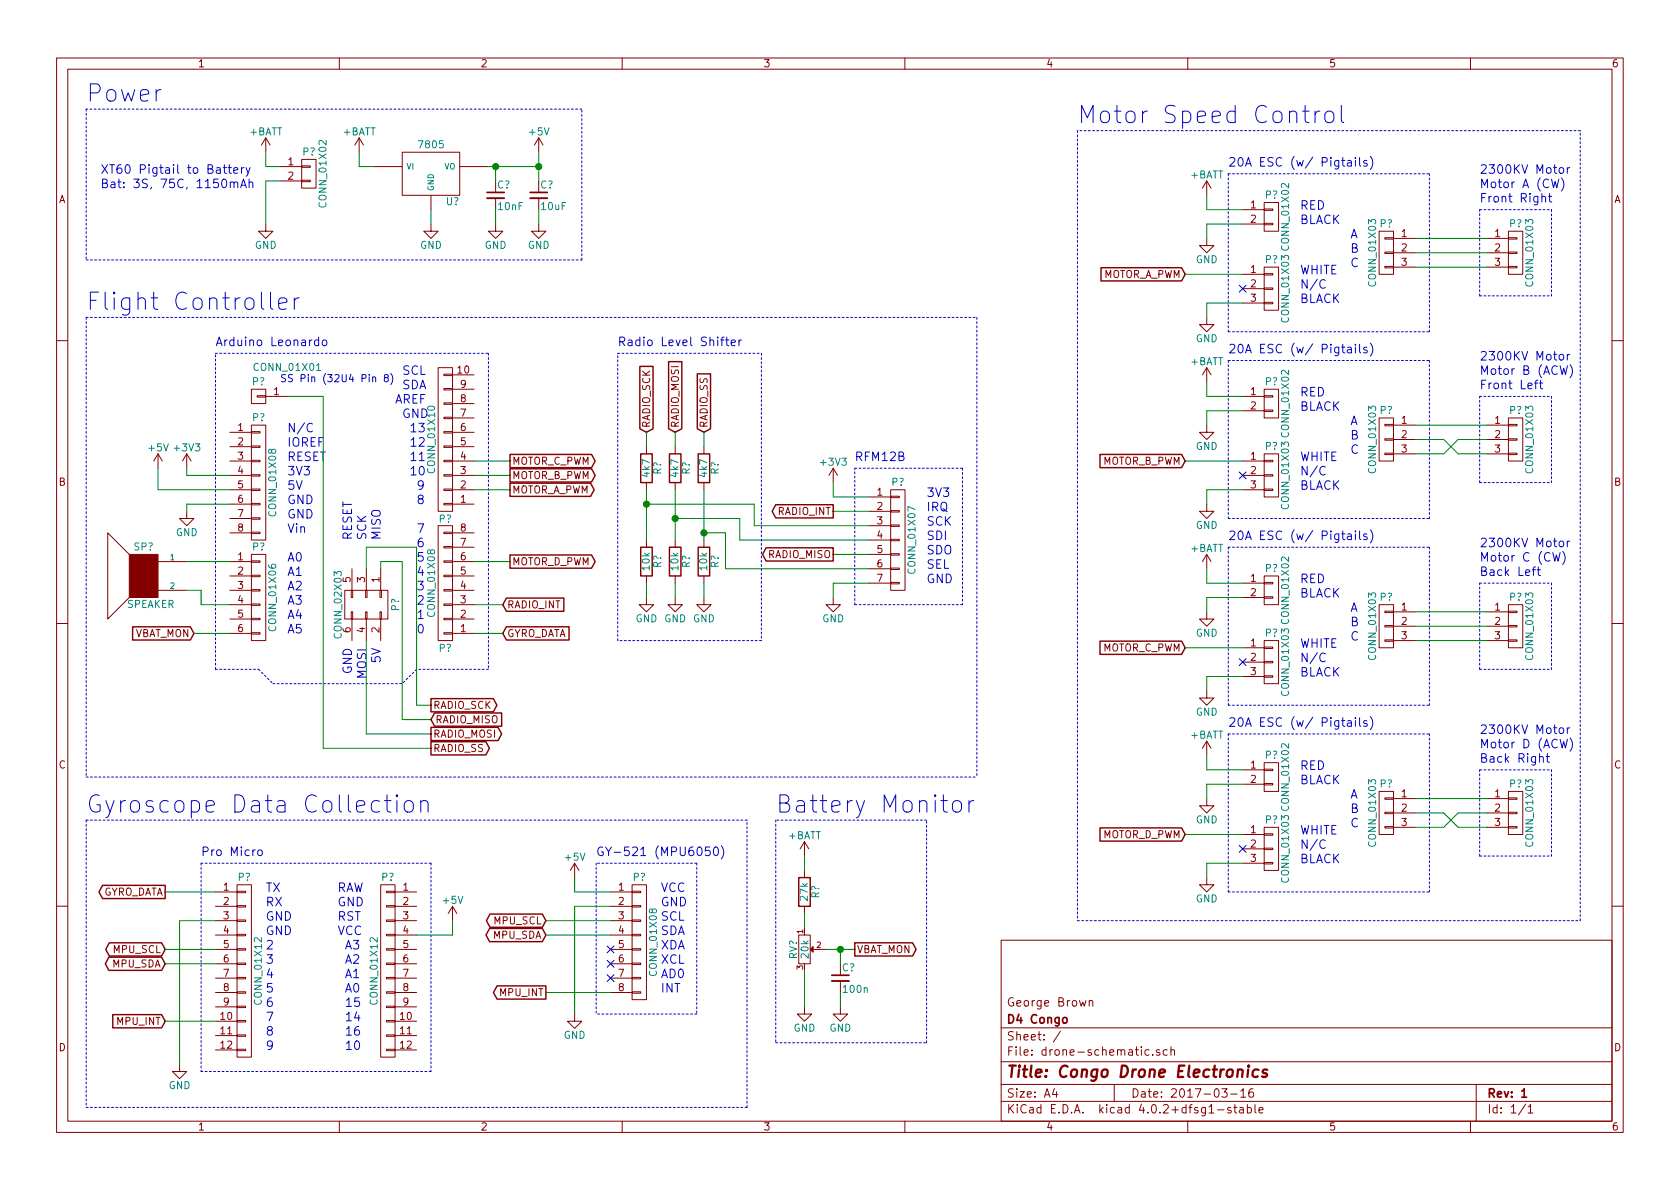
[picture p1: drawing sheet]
EESchema Schematic File Version 2
LIBS:power
LIBS:device
LIBS:transistors
LIBS:conn
LIBS:linear
LIBS:regul
LIBS:74xx
LIBS:cmos4000
LIBS:adc-dac
LIBS:memory
LIBS:xilinx
LIBS:microcontrollers
LIBS:dsp
LIBS:microchip
LIBS:analog_switches
LIBS:motorola
LIBS:texas
LIBS:intel
LIBS:audio
LIBS:interface
LIBS:digital-audio
LIBS:philips
LIBS:display
LIBS:cypress
LIBS:siliconi
LIBS:opto
LIBS:atmel
LIBS:contrib
LIBS:valves
LIBS:drone-schematic-cache
EELAYER 25 0
EELAYER END
$Descr A4 11693 8268
encoding utf-8
Sheet 1 1
Title "Congo Drone Electronics"
Date "2017-03-16"
Rev "1"
Comp "D4 Congo"
Comment1 "George Brown"
Comment2 ""
Comment3 ""
Comment4 ""
$EndDescr
$Comp
L CONN_01X10 P?
U 1 1
P 3100 3050
F 0 "P?" H 3100 3600 50  0000 C CNN
F 1 "CONN_01X10" V 3200 3050 50  0000 C CNN
F 2 "" H 3100 3050 50  0000 C CNN
F 3 "" H 3100 3050 50  0000 C CNN
	1    3100 3050
	-1   0    0    1   
$EndComp
$Comp
L CONN_01X08 P?
U 1 1
P 3100 4050
F 0 "P?" H 3100 4500 50  0000 C CNN
F 1 "CONN_01X08" V 3200 4050 50  0000 C CNN
F 2 "" H 3100 4050 50  0000 C CNN
F 3 "" H 3100 4050 50  0000 C CNN
	1    3100 4050
	-1   0    0    1   
$EndComp
$Comp
L CONN_01X08 P?
U 1 1
P 1800 3350
F 0 "P?" H 1800 3800 50  0000 C CNN
F 1 "CONN_01X08" V 1900 3350 50  0000 C CNN
F 2 "" H 1800 3350 50  0000 C CNN
F 3 "" H 1800 3350 50  0000 C CNN
	1    1800 3350
	1    0    0    -1  
$EndComp
$Comp
L CONN_01X06 P?
U 1 1
P 1800 4150
F 0 "P?" H 1800 4500 50  0000 C CNN
F 1 "CONN_01X06" V 1900 4150 50  0000 C CNN
F 2 "" H 1800 4150 50  0000 C CNN
F 3 "" H 1800 4150 50  0000 C CNN
	1    1800 4150
	1    0    0    -1  
$EndComp
Text Notes 2000 3900 0    60   ~ 0
A0\n
Text Notes 2000 4000 0    60   ~ 0
A1
Text Notes 2000 4100 0    60   ~ 0
A2
Text Notes 2000 4200 0    60   ~ 0
A3
Text Notes 2000 4300 0    60   ~ 0
A4
Text Notes 2000 4400 0    60   ~ 0
A5
Text Notes 2000 3700 0    60   ~ 0
Vin
Text Notes 2000 3600 0    60   ~ 0
GND
Text Notes 2000 3500 0    60   ~ 0
GND
Text Notes 2000 3400 0    60   ~ 0
5V
Text Notes 2000 3300 0    60   ~ 0
3V3
Text Notes 2000 3200 0    60   ~ 0
RESET
Text Notes 2000 3100 0    60   ~ 0
IOREF
Text Notes 2000 3000 0    60   ~ 0
N/C
Text Notes 2900 4400 0    60   ~ 0
0
Text Notes 2900 4300 0    60   ~ 0
1
Text Notes 2900 4200 0    60   ~ 0
2
Text Notes 2900 4100 0    60   ~ 0
3
Text Notes 2900 4000 0    60   ~ 0
4
Text Notes 2900 3900 0    60   ~ 0
5
Text Notes 2900 3800 0    60   ~ 0
6
Text Notes 2900 3700 0    60   ~ 0
7
Text Notes 2900 3500 0    60   ~ 0
8
Text Notes 2900 3400 0    60   ~ 0
9
Text Notes 2850 3300 0    60   ~ 0
10
Text Notes 2850 3200 0    60   ~ 0
11
Text Notes 2850 3100 0    60   ~ 0
12
Text Notes 2850 3000 0    60   ~ 0
13
Text Notes 2800 2900 0    60   ~ 0
GND
Text Notes 2750 2800 0    60   ~ 0
AREF
Text Notes 2800 2700 0    60   ~ 0
SDA
Text Notes 2800 2600 0    60   ~ 0
SCL
$Comp
L CONN_02X03 P?
U 1 1
P 2550 4200
F 0 "P?" H 2550 4400 50  0000 C CNN
F 1 "CONN_02X03" H 2550 4000 50  0000 C CNN
F 2 "" H 2550 3000 50  0000 C CNN
F 3 "" H 2550 3000 50  0000 C CNN
	1    2550 4200
	0    1    1    0   
$EndComp
Text Notes 2650 3750 1    60   ~ 0
MISO
Text Notes 2550 3750 1    60   ~ 0
SCK
Text Notes 2450 3750 1    60   ~ 0
RESET
Text Notes 2450 4500 3    60   ~ 0
GND
Text Notes 2550 4500 3    60   ~ 0
MOSI
Text Notes 2650 4500 3    60   ~ 0
5V
Text Notes 1500 2400 0    60   ~ 0
Arduino Leonardo
$Comp
L GND #PWR?
U 1 1
P 1300 3550
F 0 "#PWR?" H 1300 3300 50  0001 C CNN
F 1 "GND" H 1300 3400 50  0000 C CNN
F 2 "" H 1300 3550 50  0000 C CNN
F 3 "" H 1300 3550 50  0000 C CNN
	1    1300 3550
	1    0    0    -1  
$EndComp
$Comp
L GND #PWR?
U 1 1
P 1850 1550
F 0 "#PWR?" H 1850 1300 50  0001 C CNN
F 1 "GND" H 1850 1400 50  0000 C CNN
F 2 "" H 1850 1550 50  0000 C CNN
F 3 "" H 1850 1550 50  0000 C CNN
	1    1850 1550
	1    0    0    -1  
$EndComp
$Comp
L +3V3 #PWR?
U 1 1
P 1300 3250
F 0 "#PWR?" H 1300 3100 50  0001 C CNN
F 1 "+3V3" H 1300 3390 50  0000 C CNN
F 2 "" H 1300 3250 50  0000 C CNN
F 3 "" H 1300 3250 50  0000 C CNN
	1    1300 3250
	1    0    0    -1  
$EndComp
$Comp
L +5V #PWR?
U 1 1
P 1100 3250
F 0 "#PWR?" H 1100 3100 50  0001 C CNN
F 1 "+5V" H 1100 3390 50  0000 C CNN
F 2 "" H 1100 3250 50  0000 C CNN
F 3 "" H 1100 3250 50  0000 C CNN
	1    1100 3250
	1    0    0    -1  
$EndComp
$Comp
L +BATT #PWR?
U 1 1
P 1850 1050
F 0 "#PWR?" H 1850 900 50  0001 C CNN
F 1 "+BATT" H 1850 1190 50  0000 C CNN
F 2 "" H 1850 1050 50  0000 C CNN
F 3 "" H 1850 1050 50  0000 C CNN
	1    1850 1050
	1    0    0    -1  
$EndComp
$Comp
L CONN_01X02 P?
U 1 1
P 2150 1200
F 0 "P?" H 2150 1350 50  0000 C CNN
F 1 "CONN_01X02" V 2250 1200 50  0000 C CNN
F 2 "" H 2150 1200 50  0000 C CNN
F 3 "" H 2150 1200 50  0000 C CNN
	1    2150 1200
	1    0    0    -1  
$EndComp
Text Notes 700  1200 0    60   ~ 0
XT60 Pigtail to Battery
Text Notes 700  1300 0    60   ~ 0
Bat: 3S, 75C, 1150mAh
$Comp
L 7805 U?
U 1 1
P 3000 1200
F 0 "U?" H 3150 1004 50  0000 C CNN
F 1 "7805" H 3000 1400 50  0000 C CNN
F 2 "" H 3000 1200 50  0000 C CNN
F 3 "" H 3000 1200 50  0000 C CNN
	1    3000 1200
	1    0    0    -1  
$EndComp
$Comp
L +BATT #PWR?
U 1 1
P 2500 1050
F 0 "#PWR?" H 2500 900 50  0001 C CNN
F 1 "+BATT" H 2500 1190 50  0000 C CNN
F 2 "" H 2500 1050 50  0000 C CNN
F 3 "" H 2500 1050 50  0000 C CNN
	1    2500 1050
	1    0    0    -1  
$EndComp
$Comp
L GND #PWR?
U 1 1
P 3000 1550
F 0 "#PWR?" H 3000 1300 50  0001 C CNN
F 1 "GND" H 3000 1400 50  0000 C CNN
F 2 "" H 3000 1550 50  0000 C CNN
F 3 "" H 3000 1550 50  0000 C CNN
	1    3000 1550
	1    0    0    -1  
$EndComp
$Comp
L +5V #PWR?
U 1 1
P 3750 1050
F 0 "#PWR?" H 3750 900 50  0001 C CNN
F 1 "+5V" H 3750 1190 50  0000 C CNN
F 2 "" H 3750 1050 50  0000 C CNN
F 3 "" H 3750 1050 50  0000 C CNN
	1    3750 1050
	1    0    0    -1  
$EndComp
$Comp
L C_Small C?
U 1 1
P 3450 1350
F 0 "C?" H 3460 1420 50  0000 L CNN
F 1 "10nF" H 3460 1270 50  0000 L CNN
F 2 "" H 3450 1350 50  0000 C CNN
F 3 "" H 3450 1350 50  0000 C CNN
	1    3450 1350
	1    0    0    -1  
$EndComp
$Comp
L C_Small C?
U 1 1
P 3750 1350
F 0 "C?" H 3760 1420 50  0000 L CNN
F 1 "10uF" H 3760 1270 50  0000 L CNN
F 2 "" H 3750 1350 50  0000 C CNN
F 3 "" H 3750 1350 50  0000 C CNN
	1    3750 1350
	1    0    0    -1  
$EndComp
$Comp
L GND #PWR?
U 1 1
P 3450 1550
F 0 "#PWR?" H 3450 1300 50  0001 C CNN
F 1 "GND" H 3450 1400 50  0000 C CNN
F 2 "" H 3450 1550 50  0000 C CNN
F 3 "" H 3450 1550 50  0000 C CNN
	1    3450 1550
	1    0    0    -1  
$EndComp
$Comp
L GND #PWR?
U 1 1
P 3750 1550
F 0 "#PWR?" H 3750 1300 50  0001 C CNN
F 1 "GND" H 3750 1400 50  0000 C CNN
F 2 "" H 3750 1550 50  0000 C CNN
F 3 "" H 3750 1550 50  0000 C CNN
	1    3750 1550
	1    0    0    -1  
$EndComp
$Comp
L CONN_01X08 P?
U 1 1
P 4450 6550
F 0 "P?" H 4450 7000 50  0000 C CNN
F 1 "CONN_01X08" V 4550 6550 50  0000 C CNN
F 2 "" H 4450 6550 50  0000 C CNN
F 3 "" H 4450 6550 50  0000 C CNN
	1    4450 6550
	1    0    0    -1  
$EndComp
Text Notes 4600 6200 0    60   ~ 0
VCC
Text Notes 4600 6300 0    60   ~ 0
GND
Text Notes 4600 6400 0    60   ~ 0
SCL
Text Notes 4600 6500 0    60   ~ 0
SDA
Text Notes 4600 6600 0    60   ~ 0
XDA
Text Notes 4600 6700 0    60   ~ 0
XCL
Text Notes 4600 6800 0    60   ~ 0
AD0
Text Notes 4600 6900 0    60   ~ 0
INT
Text Notes 4150 5950 0    60   ~ 0
GY-521 (MPU6050)
$Comp
L +5V #PWR?
U 1 1
P 4000 6100
F 0 "#PWR?" H 4000 5950 50  0001 C CNN
F 1 "+5V" H 4000 6240 50  0000 C CNN
F 2 "" H 4000 6100 50  0000 C CNN
F 3 "" H 4000 6100 50  0000 C CNN
	1    4000 6100
	1    0    0    -1  
$EndComp
$Comp
L GND #PWR?
U 1 1
P 4000 7050
F 0 "#PWR?" H 4000 6800 50  0001 C CNN
F 1 "GND" H 4000 6900 50  0000 C CNN
F 2 "" H 4000 7050 50  0000 C CNN
F 3 "" H 4000 7050 50  0000 C CNN
	1    4000 7050
	1    0    0    -1  
$EndComp
NoConn ~ 4250 6600
NoConn ~ 4250 6700
NoConn ~ 4250 6800
$Comp
L CONN_01X02 P?
U 1 1
P 8850 2800
F 0 "P?" H 8850 2950 50  0000 C CNN
F 1 "CONN_01X02" V 8950 2800 50  0000 C CNN
F 2 "" H 8850 2800 50  0000 C CNN
F 3 "" H 8850 2800 50  0000 C CNN
	1    8850 2800
	1    0    0    -1  
$EndComp
$Comp
L CONN_01X03 P?
U 1 1
P 8850 3300
F 0 "P?" H 8850 3500 50  0000 C CNN
F 1 "CONN_01X03" V 8950 3300 50  0000 C CNN
F 2 "" H 8850 3300 50  0000 C CNN
F 3 "" H 8850 3300 50  0000 C CNN
	1    8850 3300
	1    0    0    -1  
$EndComp
Text Notes 9050 2750 0    60   ~ 0
RED
Text Notes 9050 2850 0    60   ~ 0
BLACK
Text Notes 9050 3200 0    60   ~ 0
WHITE
Text Notes 9050 3300 0    60   ~ 0
N/C
Text Notes 9050 3400 0    60   ~ 0
BLACK
Text Notes 8550 2450 0    60   ~ 0
20A ESC (w/ Pigtails)
$Comp
L +BATT #PWR?
U 1 1
P 8400 2650
F 0 "#PWR?" H 8400 2500 50  0001 C CNN
F 1 "+BATT" H 8400 2790 50  0000 C CNN
F 2 "" H 8400 2650 50  0000 C CNN
F 3 "" H 8400 2650 50  0000 C CNN
	1    8400 2650
	1    0    0    -1  
$EndComp
$Comp
L GND #PWR?
U 1 1
P 8400 2950
F 0 "#PWR?" H 8400 2700 50  0001 C CNN
F 1 "GND" H 8400 2800 50  0000 C CNN
F 2 "" H 8400 2950 50  0000 C CNN
F 3 "" H 8400 2950 50  0000 C CNN
	1    8400 2950
	1    0    0    -1  
$EndComp
$Comp
L GND #PWR?
U 1 1
P 8400 3500
F 0 "#PWR?" H 8400 3250 50  0001 C CNN
F 1 "GND" H 8400 3350 50  0000 C CNN
F 2 "" H 8400 3500 50  0000 C CNN
F 3 "" H 8400 3500 50  0000 C CNN
	1    8400 3500
	1    0    0    -1  
$EndComp
$Comp
L CONN_01X03 P?
U 1 1
P 9650 3050
F 0 "P?" H 9650 3250 50  0000 C CNN
F 1 "CONN_01X03" V 9750 3050 50  0000 C CNN
F 2 "" H 9650 3050 50  0000 C CNN
F 3 "" H 9650 3050 50  0000 C CNN
	1    9650 3050
	-1   0    0    -1  
$EndComp
Text Notes 9400 2950 0    60   ~ 0
A
Text Notes 9400 3050 0    60   ~ 0
B
Text Notes 9400 3150 0    60   ~ 0
C
NoConn ~ 8650 3300
$Comp
L CONN_01X12 P?
U 1 1
P 1700 6750
F 0 "P?" H 1700 7400 50  0000 C CNN
F 1 "CONN_01X12" V 1800 6750 50  0000 C CNN
F 2 "" H 1700 6750 50  0000 C CNN
F 3 "" H 1700 6750 50  0000 C CNN
	1    1700 6750
	1    0    0    -1  
$EndComp
$Comp
L CONN_01X12 P?
U 1 1
P 2700 6750
F 0 "P?" H 2700 7400 50  0000 C CNN
F 1 "CONN_01X12" V 2800 6750 50  0000 C CNN
F 2 "" H 2700 6750 50  0000 C CNN
F 3 "" H 2700 6750 50  0000 C CNN
	1    2700 6750
	-1   0    0    -1  
$EndComp
Text Notes 1850 6200 0    60   ~ 0
TX
Text Notes 1850 6300 0    60   ~ 0
RX
Text Notes 1850 6400 0    60   ~ 0
GND
Text Notes 1850 6500 0    60   ~ 0
GND
Text Notes 1850 6600 0    60   ~ 0
2
Text Notes 1850 6700 0    60   ~ 0
3
Text Notes 1850 6800 0    60   ~ 0
4
Text Notes 1850 6900 0    60   ~ 0
5
Text Notes 1850 7000 0    60   ~ 0
6
Text Notes 1850 7100 0    60   ~ 0
7
Text Notes 1850 7200 0    60   ~ 0
8
Text Notes 1850 7300 0    60   ~ 0
9
Text Notes 2400 7300 0    60   ~ 0
10
Text Notes 2400 7200 0    60   ~ 0
16
Text Notes 2400 7100 0    60   ~ 0
14
Text Notes 2400 7000 0    60   ~ 0
15
Text Notes 2400 6900 0    60   ~ 0
A0
Text Notes 2400 6800 0    60   ~ 0
A1
Text Notes 2400 6700 0    60   ~ 0
A2
Text Notes 2400 6600 0    60   ~ 0
A3
Text Notes 2350 6500 0    60   ~ 0
VCC
Text Notes 2350 6400 0    60   ~ 0
RST
Text Notes 2350 6300 0    60   ~ 0
GND
Text Notes 2350 6200 0    60   ~ 0
RAW\n
Text Notes 1400 5950 0    60   ~ 0
Pro Micro
Text GLabel 3800 6400 0    50   BiDi ~ 0
MPU_SCL
Text GLabel 3800 6500 0    50   BiDi ~ 0
MPU_SDA
Text GLabel 3800 6900 0    50   Output ~ 0
MPU_INT
$Comp
L +5V #PWR?
U 1 1
P 3150 6400
F 0 "#PWR?" H 3150 6250 50  0001 C CNN
F 1 "+5V" H 3150 6540 50  0000 C CNN
F 2 "" H 3150 6400 50  0000 C CNN
F 3 "" H 3150 6400 50  0000 C CNN
	1    3150 6400
	1    0    0    -1  
$EndComp
$Comp
L GND #PWR?
U 1 1
P 1250 7400
F 0 "#PWR?" H 1250 7150 50  0001 C CNN
F 1 "GND" H 1250 7250 50  0000 C CNN
F 2 "" H 1250 7400 50  0000 C CNN
F 3 "" H 1250 7400 50  0000 C CNN
	1    1250 7400
	1    0    0    -1  
$EndComp
Text GLabel 1150 6600 0    50   BiDi ~ 0
MPU_SCL
Text GLabel 1150 6700 0    50   BiDi ~ 0
MPU_SDA
Text GLabel 1150 7100 0    50   Input ~ 0
MPU_INT
Text GLabel 1150 6200 0    50   Output ~ 0
GYRO_DATA
Text GLabel 3500 4400 2    50   Input ~ 0
GYRO_DATA
$Comp
L CONN_01X02 P?
U 1 1
P 8850 4100
F 0 "P?" H 8850 4250 50  0000 C CNN
F 1 "CONN_01X02" V 8950 4100 50  0000 C CNN
F 2 "" H 8850 4100 50  0000 C CNN
F 3 "" H 8850 4100 50  0000 C CNN
	1    8850 4100
	1    0    0    -1  
$EndComp
$Comp
L CONN_01X03 P?
U 1 1
P 8850 4600
F 0 "P?" H 8850 4800 50  0000 C CNN
F 1 "CONN_01X03" V 8950 4600 50  0000 C CNN
F 2 "" H 8850 4600 50  0000 C CNN
F 3 "" H 8850 4600 50  0000 C CNN
	1    8850 4600
	1    0    0    -1  
$EndComp
Text Notes 9050 4050 0    60   ~ 0
RED
Text Notes 9050 4150 0    60   ~ 0
BLACK
Text Notes 9050 4500 0    60   ~ 0
WHITE
Text Notes 9050 4600 0    60   ~ 0
N/C
Text Notes 9050 4700 0    60   ~ 0
BLACK
Text Notes 8550 3750 0    60   ~ 0
20A ESC (w/ Pigtails)
$Comp
L +BATT #PWR?
U 1 1
P 8400 3950
F 0 "#PWR?" H 8400 3800 50  0001 C CNN
F 1 "+BATT" H 8400 4090 50  0000 C CNN
F 2 "" H 8400 3950 50  0000 C CNN
F 3 "" H 8400 3950 50  0000 C CNN
	1    8400 3950
	1    0    0    -1  
$EndComp
$Comp
L GND #PWR?
U 1 1
P 8400 4250
F 0 "#PWR?" H 8400 4000 50  0001 C CNN
F 1 "GND" H 8400 4100 50  0000 C CNN
F 2 "" H 8400 4250 50  0000 C CNN
F 3 "" H 8400 4250 50  0000 C CNN
	1    8400 4250
	1    0    0    -1  
$EndComp
$Comp
L GND #PWR?
U 1 1
P 8400 4800
F 0 "#PWR?" H 8400 4550 50  0001 C CNN
F 1 "GND" H 8400 4650 50  0000 C CNN
F 2 "" H 8400 4800 50  0000 C CNN
F 3 "" H 8400 4800 50  0000 C CNN
	1    8400 4800
	1    0    0    -1  
$EndComp
$Comp
L CONN_01X03 P?
U 1 1
P 9650 4350
F 0 "P?" H 9650 4550 50  0000 C CNN
F 1 "CONN_01X03" V 9750 4350 50  0000 C CNN
F 2 "" H 9650 4350 50  0000 C CNN
F 3 "" H 9650 4350 50  0000 C CNN
	1    9650 4350
	-1   0    0    -1  
$EndComp
Text Notes 9400 4250 0    60   ~ 0
A
Text Notes 9400 4350 0    60   ~ 0
B
Text Notes 9400 4450 0    60   ~ 0
C
NoConn ~ 8650 4600
$Comp
L CONN_01X02 P?
U 1 1
P 8850 5400
F 0 "P?" H 8850 5550 50  0000 C CNN
F 1 "CONN_01X02" V 8950 5400 50  0000 C CNN
F 2 "" H 8850 5400 50  0000 C CNN
F 3 "" H 8850 5400 50  0000 C CNN
	1    8850 5400
	1    0    0    -1  
$EndComp
$Comp
L CONN_01X03 P?
U 1 1
P 8850 5900
F 0 "P?" H 8850 6100 50  0000 C CNN
F 1 "CONN_01X03" V 8950 5900 50  0000 C CNN
F 2 "" H 8850 5900 50  0000 C CNN
F 3 "" H 8850 5900 50  0000 C CNN
	1    8850 5900
	1    0    0    -1  
$EndComp
Text Notes 9050 5350 0    60   ~ 0
RED
Text Notes 9050 5450 0    60   ~ 0
BLACK
Text Notes 9050 5800 0    60   ~ 0
WHITE
Text Notes 9050 5900 0    60   ~ 0
N/C
Text Notes 9050 6000 0    60   ~ 0
BLACK
Text Notes 8550 5050 0    60   ~ 0
20A ESC (w/ Pigtails)
$Comp
L +BATT #PWR?
U 1 1
P 8400 5250
F 0 "#PWR?" H 8400 5100 50  0001 C CNN
F 1 "+BATT" H 8400 5390 50  0000 C CNN
F 2 "" H 8400 5250 50  0000 C CNN
F 3 "" H 8400 5250 50  0000 C CNN
	1    8400 5250
	1    0    0    -1  
$EndComp
$Comp
L GND #PWR?
U 1 1
P 8400 5550
F 0 "#PWR?" H 8400 5300 50  0001 C CNN
F 1 "GND" H 8400 5400 50  0000 C CNN
F 2 "" H 8400 5550 50  0000 C CNN
F 3 "" H 8400 5550 50  0000 C CNN
	1    8400 5550
	1    0    0    -1  
$EndComp
$Comp
L GND #PWR?
U 1 1
P 8400 6100
F 0 "#PWR?" H 8400 5850 50  0001 C CNN
F 1 "GND" H 8400 5950 50  0000 C CNN
F 2 "" H 8400 6100 50  0000 C CNN
F 3 "" H 8400 6100 50  0000 C CNN
	1    8400 6100
	1    0    0    -1  
$EndComp
$Comp
L CONN_01X03 P?
U 1 1
P 9650 5650
F 0 "P?" H 9650 5850 50  0000 C CNN
F 1 "CONN_01X03" V 9750 5650 50  0000 C CNN
F 2 "" H 9650 5650 50  0000 C CNN
F 3 "" H 9650 5650 50  0000 C CNN
	1    9650 5650
	-1   0    0    -1  
$EndComp
Text Notes 9400 5550 0    60   ~ 0
A
Text Notes 9400 5650 0    60   ~ 0
B
Text Notes 9400 5750 0    60   ~ 0
C
NoConn ~ 8650 5900
$Comp
L CONN_01X02 P?
U 1 1
P 8850 1500
F 0 "P?" H 8850 1650 50  0000 C CNN
F 1 "CONN_01X02" V 8950 1500 50  0000 C CNN
F 2 "" H 8850 1500 50  0000 C CNN
F 3 "" H 8850 1500 50  0000 C CNN
	1    8850 1500
	1    0    0    -1  
$EndComp
$Comp
L CONN_01X03 P?
U 1 1
P 8850 2000
F 0 "P?" H 8850 2200 50  0000 C CNN
F 1 "CONN_01X03" V 8950 2000 50  0000 C CNN
F 2 "" H 8850 2000 50  0000 C CNN
F 3 "" H 8850 2000 50  0000 C CNN
	1    8850 2000
	1    0    0    -1  
$EndComp
Text Notes 9050 1450 0    60   ~ 0
RED
Text Notes 9050 1550 0    60   ~ 0
BLACK
Text Notes 9050 1900 0    60   ~ 0
WHITE
Text Notes 9050 2000 0    60   ~ 0
N/C
Text Notes 9050 2100 0    60   ~ 0
BLACK
Text Notes 8550 1150 0    60   ~ 0
20A ESC (w/ Pigtails)
$Comp
L +BATT #PWR?
U 1 1
P 8400 1350
F 0 "#PWR?" H 8400 1200 50  0001 C CNN
F 1 "+BATT" H 8400 1490 50  0000 C CNN
F 2 "" H 8400 1350 50  0000 C CNN
F 3 "" H 8400 1350 50  0000 C CNN
	1    8400 1350
	1    0    0    -1  
$EndComp
$Comp
L GND #PWR?
U 1 1
P 8400 1650
F 0 "#PWR?" H 8400 1400 50  0001 C CNN
F 1 "GND" H 8400 1500 50  0000 C CNN
F 2 "" H 8400 1650 50  0000 C CNN
F 3 "" H 8400 1650 50  0000 C CNN
	1    8400 1650
	1    0    0    -1  
$EndComp
$Comp
L GND #PWR?
U 1 1
P 8400 2200
F 0 "#PWR?" H 8400 1950 50  0001 C CNN
F 1 "GND" H 8400 2050 50  0000 C CNN
F 2 "" H 8400 2200 50  0000 C CNN
F 3 "" H 8400 2200 50  0000 C CNN
	1    8400 2200
	1    0    0    -1  
$EndComp
$Comp
L CONN_01X03 P?
U 1 1
P 9650 1750
F 0 "P?" H 9650 1950 50  0000 C CNN
F 1 "CONN_01X03" V 9750 1750 50  0000 C CNN
F 2 "" H 9650 1750 50  0000 C CNN
F 3 "" H 9650 1750 50  0000 C CNN
	1    9650 1750
	-1   0    0    -1  
$EndComp
Text Notes 9400 1650 0    60   ~ 0
A
Text Notes 9400 1750 0    60   ~ 0
B
Text Notes 9400 1850 0    60   ~ 0
C
NoConn ~ 8650 2000
$Comp
L CONN_01X03 P?
U 1 1
P 10550 3050
F 0 "P?" H 10550 3250 50  0000 C CNN
F 1 "CONN_01X03" V 10650 3050 50  0000 C CNN
F 2 "" H 10550 3050 50  0000 C CNN
F 3 "" H 10550 3050 50  0000 C CNN
	1    10550 3050
	1    0    0    -1  
$EndComp
Text Notes 10300 2500 0    60   ~ 0
2300KV Motor
Text Notes 10300 2600 0    60   ~ 0
Motor B (ACW)
$Comp
L CONN_01X03 P?
U 1 1
P 10550 4350
F 0 "P?" H 10550 4550 50  0000 C CNN
F 1 "CONN_01X03" V 10650 4350 50  0000 C CNN
F 2 "" H 10550 4350 50  0000 C CNN
F 3 "" H 10550 4350 50  0000 C CNN
	1    10550 4350
	1    0    0    -1  
$EndComp
Text Notes 10300 3800 0    60   ~ 0
2300KV Motor
Text Notes 10300 3900 0    60   ~ 0
Motor C (CW)
$Comp
L CONN_01X03 P?
U 1 1
P 10550 5650
F 0 "P?" H 10550 5850 50  0000 C CNN
F 1 "CONN_01X03" V 10650 5650 50  0000 C CNN
F 2 "" H 10550 5650 50  0000 C CNN
F 3 "" H 10550 5650 50  0000 C CNN
	1    10550 5650
	1    0    0    -1  
$EndComp
Text Notes 10300 5100 0    60   ~ 0
2300KV Motor
Text Notes 10300 5200 0    60   ~ 0
Motor D (ACW)
$Comp
L CONN_01X03 P?
U 1 1
P 10550 1750
F 0 "P?" H 10550 1950 50  0000 C CNN
F 1 "CONN_01X03" V 10650 1750 50  0000 C CNN
F 2 "" H 10550 1750 50  0000 C CNN
F 3 "" H 10550 1750 50  0000 C CNN
	1    10550 1750
	1    0    0    -1  
$EndComp
Text Notes 10300 1200 0    60   ~ 0
2300KV Motor
Text Notes 10300 1300 0    60   ~ 0
Motor A (CW)
Text GLabel 8250 3200 0    50   Input ~ 0
MOTOR_B_PWM
Text GLabel 8250 4500 0    50   Input ~ 0
MOTOR_C_PWM
Text GLabel 8250 5800 0    50   Input ~ 0
MOTOR_D_PWM
Text GLabel 8250 1900 0    50   Input ~ 0
MOTOR_A_PWM
Wire Notes Line
	1500 2450 3400 2450
Wire Notes Line
	3400 2450 3400 4650
Wire Notes Line
	3400 4650 2900 4650
Wire Notes Line
	1500 4650 1500 2450
Wire Notes Line
	2900 4650 2800 4750
Wire Notes Line
	1500 4650 1800 4650
Wire Notes Line
	1800 4650 1900 4750
Wire Notes Line
	1900 4750 2800 4750
Wire Wire Line
	1850 1150 1950 1150
Wire Wire Line
	1600 3300 1300 3300
Wire Wire Line
	1300 3300 1300 3250
Wire Wire Line
	1600 3400 1100 3400
Wire Wire Line
	1100 3400 1100 3250
Wire Wire Line
	1600 3500 1300 3500
Wire Wire Line
	1300 3500 1300 3550
Wire Wire Line
	2500 1150 2600 1150
Wire Wire Line
	3000 1450 3000 1550
Wire Wire Line
	3400 1150 3750 1150
Wire Wire Line
	3450 1150 3450 1250
Connection ~ 3450 1150
Wire Wire Line
	3450 1450 3450 1550
Wire Wire Line
	2500 1150 2500 1050
Wire Wire Line
	3750 1050 3750 1250
Connection ~ 3750 1150
Wire Wire Line
	3750 1550 3750 1450
Wire Notes Line
	4150 6000 4150 7050
Wire Notes Line
	4850 6000 4850 7050
Wire Notes Line
	4850 6000 4150 6000
Wire Notes Line
	4850 7050 4150 7050
Wire Wire Line
	4250 6200 4000 6200
Wire Wire Line
	4000 6200 4000 6100
Wire Wire Line
	4250 6300 4000 6300
Wire Wire Line
	4000 6300 4000 7050
Wire Wire Line
	4250 6900 3800 6900
Wire Wire Line
	4250 6500 3800 6500
Wire Wire Line
	4250 6400 3800 6400
Wire Notes Line
	8550 2500 8550 3600
Wire Notes Line
	8550 3600 9950 3600
Wire Notes Line
	8550 2500 9950 2500
Wire Wire Line
	8650 2750 8400 2750
Wire Wire Line
	8400 2750 8400 2650
Wire Wire Line
	8650 2850 8400 2850
Wire Wire Line
	8400 2850 8400 2950
Wire Wire Line
	8650 3400 8400 3400
Wire Wire Line
	8400 3400 8400 3500
Wire Wire Line
	8650 3200 8250 3200
Wire Notes Line
	9950 2500 9950 3600
Wire Notes Line
	1400 6000 1400 7450
Wire Notes Line
	3000 6000 3000 7450
Wire Notes Line
	3000 6000 1400 6000
Wire Notes Line
	3000 7450 1400 7450
Wire Wire Line
	1150 7100 1500 7100
Wire Wire Line
	1150 6200 1500 6200
Wire Wire Line
	1500 6400 1250 6400
Wire Wire Line
	1150 6600 1500 6600
Wire Wire Line
	1150 6700 1500 6700
Wire Wire Line
	2900 6500 3150 6500
Wire Wire Line
	3150 6500 3150 6400
Wire Wire Line
	1250 6400 1250 7400
Wire Wire Line
	3300 4400 3500 4400
Wire Notes Line
	8550 3800 8550 4900
Wire Notes Line
	8550 4900 9950 4900
Wire Notes Line
	8550 3800 9950 3800
Wire Wire Line
	8650 4050 8400 4050
Wire Wire Line
	8400 4050 8400 3950
Wire Wire Line
	8650 4150 8400 4150
Wire Wire Line
	8400 4150 8400 4250
Wire Wire Line
	8650 4700 8400 4700
Wire Wire Line
	8400 4700 8400 4800
Wire Wire Line
	8650 4500 8250 4500
Wire Notes Line
	9950 3800 9950 4900
Wire Notes Line
	8550 5100 8550 6200
Wire Notes Line
	8550 6200 9950 6200
Wire Notes Line
	8550 5100 9950 5100
Wire Wire Line
	8650 5350 8400 5350
Wire Wire Line
	8400 5350 8400 5250
Wire Wire Line
	8650 5450 8400 5450
Wire Wire Line
	8400 5450 8400 5550
Wire Wire Line
	8650 6000 8400 6000
Wire Wire Line
	8400 6000 8400 6100
Wire Wire Line
	8650 5800 8250 5800
Wire Notes Line
	9950 5100 9950 6200
Wire Notes Line
	8550 1200 8550 2300
Wire Notes Line
	8550 2300 9950 2300
Wire Notes Line
	8550 1200 9950 1200
Wire Wire Line
	8650 1450 8400 1450
Wire Wire Line
	8400 1450 8400 1350
Wire Wire Line
	8650 1550 8400 1550
Wire Wire Line
	8400 1550 8400 1650
Wire Wire Line
	8650 2100 8400 2100
Wire Wire Line
	8400 2100 8400 2200
Wire Wire Line
	8650 1900 8250 1900
Wire Notes Line
	9950 1200 9950 2300
Wire Notes Line
	10300 3350 10800 3350
Wire Notes Line
	10300 2750 10800 2750
Wire Notes Line
	10800 2750 10800 3350
Wire Notes Line
	10300 3350 10300 2750
Wire Notes Line
	10300 4650 10800 4650
Wire Notes Line
	10300 4050 10800 4050
Wire Notes Line
	10800 4050 10800 4650
Wire Notes Line
	10300 4650 10300 4050
Wire Notes Line
	10300 5950 10800 5950
Wire Notes Line
	10300 5350 10800 5350
Wire Notes Line
	10800 5350 10800 5950
Wire Notes Line
	10300 5950 10300 5350
Wire Notes Line
	10300 2050 10800 2050
Wire Notes Line
	10300 1450 10800 1450
Wire Notes Line
	10800 1450 10800 2050
Wire Notes Line
	10300 2050 10300 1450
Wire Wire Line
	9850 2950 10350 2950
Wire Wire Line
	9850 4250 10350 4250
Wire Wire Line
	9850 4350 10350 4350
Wire Wire Line
	9850 4450 10350 4450
Wire Wire Line
	9850 5550 10350 5550
Wire Wire Line
	9850 1650 10350 1650
Wire Wire Line
	9850 1750 10350 1750
Wire Wire Line
	9850 1850 10350 1850
Text Notes 10300 2700 0    60   ~ 0
Front Left
Text Notes 10300 4000 0    60   ~ 0
Back Left
Text Notes 10300 5300 0    60   ~ 0
Back Right
Text Notes 10300 1400 0    60   ~ 0
Front Right
Wire Wire Line
	10050 5650 10150 5750
Wire Wire Line
	9850 5750 10050 5750
Wire Wire Line
	10050 5750 10150 5650
Wire Wire Line
	10150 5650 10350 5650
Wire Wire Line
	10150 5750 10350 5750
Wire Wire Line
	10050 5650 9850 5650
Wire Wire Line
	9850 3150 10050 3150
Wire Wire Line
	10050 3150 10150 3050
Wire Wire Line
	10150 3050 10350 3050
Wire Wire Line
	10350 3150 10150 3150
Wire Wire Line
	10150 3150 10050 3050
Wire Wire Line
	10050 3050 9850 3050
Text GLabel 3550 3300 2    50   Output ~ 0
MOTOR_B_PWM
Text GLabel 3550 3200 2    50   Output ~ 0
MOTOR_C_PWM
Text GLabel 3550 3900 2    50   Output ~ 0
MOTOR_D_PWM
Text GLabel 3550 3400 2    50   Output ~ 0
MOTOR_A_PWM
Wire Wire Line
	3550 3400 3300 3400
Wire Wire Line
	3550 3300 3300 3300
Wire Wire Line
	3550 3200 3300 3200
Wire Wire Line
	3550 3900 3300 3900
Wire Wire Line
	1850 1150 1850 1050
Wire Wire Line
	1850 1250 1850 1550
Wire Wire Line
	1850 1250 1950 1250
Wire Notes Line
	600  750  600  1800
Wire Notes Line
	600  1800 4050 1800
Wire Notes Line
	4050 750  600  750 
Text Notes 600  700  0    120  ~ 0
Power
$Comp
L CONN_01X07 P?
U 1 1
P 6250 3750
F 0 "P?" H 6250 4150 50  0000 C CNN
F 1 "CONN_01X07" V 6350 3750 50  0000 C CNN
F 2 "" H 6250 3750 50  0000 C CNN
F 3 "" H 6250 3750 50  0000 C CNN
	1    6250 3750
	1    0    0    -1  
$EndComp
Text Notes 6450 4050 0    60   ~ 0
GND
Text Notes 6450 3950 0    60   ~ 0
SEL
Text Notes 6450 3850 0    60   ~ 0
SDO
Text Notes 6450 3750 0    60   ~ 0
SDI
Text Notes 6450 3650 0    60   ~ 0
SCK
Text Notes 6450 3450 0    60   ~ 0
3V3
Text Notes 6450 3550 0    60   ~ 0
IRQ
Wire Notes Line
	5950 3250 6700 3250
Wire Notes Line
	6700 3250 6700 4200
Wire Notes Line
	6700 4200 5950 4200
Wire Notes Line
	5950 4200 5950 3250
Text Notes 5950 3200 0    60   ~ 0
RFM12B
$Comp
L GND #PWR?
U 1 1
P 5800 4150
F 0 "#PWR?" H 5800 3900 50  0001 C CNN
F 1 "GND" H 5800 4000 50  0000 C CNN
F 2 "" H 5800 4150 50  0000 C CNN
F 3 "" H 5800 4150 50  0000 C CNN
	1    5800 4150
	1    0    0    -1  
$EndComp
$Comp
L +3V3 #PWR?
U 1 1
P 5800 3350
F 0 "#PWR?" H 5800 3200 50  0001 C CNN
F 1 "+3V3" H 5800 3490 50  0000 C CNN
F 2 "" H 5800 3350 50  0000 C CNN
F 3 "" H 5800 3350 50  0000 C CNN
	1    5800 3350
	1    0    0    -1  
$EndComp
Wire Wire Line
	6050 3450 5800 3450
Wire Wire Line
	5800 3450 5800 3350
Wire Wire Line
	6050 4050 5800 4050
Wire Wire Line
	5800 4050 5800 4150
Wire Wire Line
	6050 3850 5800 3850
Wire Wire Line
	6050 3550 5800 3550
Text GLabel 5800 3550 0    50   Output ~ 0
RADIO_INT
Text GLabel 4500 3000 1    50   Input ~ 0
RADIO_SCK
Text GLabel 4700 3000 1    50   Input ~ 0
RADIO_MOSI
Text GLabel 5800 3850 0    50   Output ~ 0
RADIO_MISO
Text GLabel 4900 3000 1    50   Input ~ 0
RADIO_SS
$Comp
L R R?
U 1 1
P 4700 3250
F 0 "R?" V 4780 3250 50  0000 C CNN
F 1 "4k7" V 4700 3250 50  0000 C CNN
F 2 "" V 4630 3250 50  0000 C CNN
F 3 "" H 4700 3250 50  0000 C CNN
	1    4700 3250
	1    0    0    -1  
$EndComp
$Comp
L R R?
U 1 1
P 4700 3900
F 0 "R?" V 4780 3900 50  0000 C CNN
F 1 "10k" V 4700 3900 50  0000 C CNN
F 2 "" V 4630 3900 50  0000 C CNN
F 3 "" H 4700 3900 50  0000 C CNN
	1    4700 3900
	1    0    0    -1  
$EndComp
Wire Wire Line
	4700 3400 4700 3750
$Comp
L GND #PWR?
U 1 1
P 4700 4150
F 0 "#PWR?" H 4700 3900 50  0001 C CNN
F 1 "GND" H 4700 4000 50  0000 C CNN
F 2 "" H 4700 4150 50  0000 C CNN
F 3 "" H 4700 4150 50  0000 C CNN
	1    4700 4150
	1    0    0    -1  
$EndComp
Wire Wire Line
	4700 4150 4700 4050
$Comp
L R R?
U 1 1
P 4500 3250
F 0 "R?" V 4580 3250 50  0000 C CNN
F 1 "4k7" V 4500 3250 50  0000 C CNN
F 2 "" V 4430 3250 50  0000 C CNN
F 3 "" H 4500 3250 50  0000 C CNN
	1    4500 3250
	1    0    0    -1  
$EndComp
$Comp
L R R?
U 1 1
P 4500 3900
F 0 "R?" V 4580 3900 50  0000 C CNN
F 1 "10k" V 4500 3900 50  0000 C CNN
F 2 "" V 4430 3900 50  0000 C CNN
F 3 "" H 4500 3900 50  0000 C CNN
	1    4500 3900
	1    0    0    -1  
$EndComp
Wire Wire Line
	4500 3400 4500 3750
$Comp
L GND #PWR?
U 1 1
P 4500 4150
F 0 "#PWR?" H 4500 3900 50  0001 C CNN
F 1 "GND" H 4500 4000 50  0000 C CNN
F 2 "" H 4500 4150 50  0000 C CNN
F 3 "" H 4500 4150 50  0000 C CNN
	1    4500 4150
	1    0    0    -1  
$EndComp
Wire Wire Line
	4500 4150 4500 4050
$Comp
L R R?
U 1 1
P 4900 3250
F 0 "R?" V 4980 3250 50  0000 C CNN
F 1 "4k7" V 4900 3250 50  0000 C CNN
F 2 "" V 4830 3250 50  0000 C CNN
F 3 "" H 4900 3250 50  0000 C CNN
	1    4900 3250
	1    0    0    -1  
$EndComp
$Comp
L R R?
U 1 1
P 4900 3900
F 0 "R?" V 4980 3900 50  0000 C CNN
F 1 "10k" V 4900 3900 50  0000 C CNN
F 2 "" V 4830 3900 50  0000 C CNN
F 3 "" H 4900 3900 50  0000 C CNN
	1    4900 3900
	1    0    0    -1  
$EndComp
Wire Wire Line
	4900 3400 4900 3750
$Comp
L GND #PWR?
U 1 1
P 4900 4150
F 0 "#PWR?" H 4900 3900 50  0001 C CNN
F 1 "GND" H 4900 4000 50  0000 C CNN
F 2 "" H 4900 4150 50  0000 C CNN
F 3 "" H 4900 4150 50  0000 C CNN
	1    4900 4150
	1    0    0    -1  
$EndComp
Wire Wire Line
	4900 4150 4900 4050
Connection ~ 4900 3700
Connection ~ 4700 3600
Connection ~ 4500 3500
Wire Wire Line
	4500 3000 4500 3100
Wire Wire Line
	4700 3000 4700 3100
Wire Wire Line
	4900 3000 4900 3100
Wire Wire Line
	5250 3500 5250 3650
Wire Wire Line
	5250 3650 6050 3650
Wire Wire Line
	5150 3600 5150 3750
Wire Wire Line
	5150 3750 6050 3750
Wire Wire Line
	5050 3700 5050 3950
Wire Wire Line
	5050 3950 6050 3950
Wire Wire Line
	5250 3500 4500 3500
Wire Wire Line
	4700 3600 5150 3600
Wire Wire Line
	4900 3700 5050 3700
$Comp
L CONN_01X01 P?
U 1 1
P 1800 2750
F 0 "P?" H 1800 2850 50  0000 C CNN
F 1 "CONN_01X01" H 1600 2950 50  0000 C CNN
F 2 "" H 1800 2750 50  0000 C CNN
F 3 "" H 1800 2750 50  0000 C CNN
	1    1800 2750
	-1   0    0    -1  
$EndComp
Text Notes 1950 2650 0    50   ~ 0
SS Pin (32U4 Pin 8)
Wire Wire Line
	2650 3950 2650 3900
Wire Wire Line
	2650 3900 2800 3900
Wire Wire Line
	2800 3900 2800 5000
Wire Wire Line
	2800 5000 3000 5000
Wire Wire Line
	2550 3800 2550 3950
Wire Wire Line
	2550 4450 2550 5100
Wire Wire Line
	2550 5100 3000 5100
Wire Wire Line
	2000 2750 2250 2750
Wire Wire Line
	2250 2750 2250 5200
Wire Wire Line
	2250 5200 3000 5200
Wire Wire Line
	2550 3800 2900 3800
Wire Wire Line
	2900 3800 2900 4900
Wire Wire Line
	2900 4900 3000 4900
Text GLabel 3000 4900 2    50   Output ~ 0
RADIO_SCK
Text GLabel 3000 5100 2    50   Output ~ 0
RADIO_MOSI
Text GLabel 3000 5000 2    50   Input ~ 0
RADIO_MISO
Text GLabel 3500 4200 2    50   Input ~ 0
RADIO_INT
Text GLabel 3000 5200 2    50   Output ~ 0
RADIO_SS
Wire Wire Line
	3500 4200 3300 4200
Wire Notes Line
	600  5700 5200 5700
Wire Notes Line
	600  5700 600  7700
Wire Notes Line
	600  7700 5200 7700
Wire Notes Line
	5200 7700 5200 5700
Text Notes 600  5650 0    120  ~ 0
Gyroscope Data Collection
Wire Notes Line
	4300 2450 5300 2450
Wire Notes Line
	5300 2450 5300 4450
Wire Notes Line
	5300 4450 4300 4450
Wire Notes Line
	4300 4450 4300 2450
Text Notes 4300 2400 0    60   ~ 0
Radio Level Shifter
Wire Notes Line
	600  5400 6800 5400
Wire Notes Line
	600  2200 6800 2200
Wire Notes Line
	600  2200 600  5400
Wire Notes Line
	7500 900  7500 6400
Wire Notes Line
	7500 6400 11000 6400
Wire Notes Line
	11000 6400 11000 900 
Wire Notes Line
	11000 900  7500 900 
Text Notes 7500 850  0    120  ~ 0
Motor Speed Control
Text Notes 600  2150 0    120  ~ 0
Flight Controller
$Comp
L R R?
U 1 1
P 5600 6200
F 0 "R?" V 5680 6200 50  0000 C CNN
F 1 "27k" V 5600 6200 50  0000 C CNN
F 2 "" V 5530 6200 50  0000 C CNN
F 3 "" H 5600 6200 50  0000 C CNN
	1    5600 6200
	1    0    0    -1  
$EndComp
$Comp
L POT RV?
U 1 1
P 5600 6600
F 0 "RV?" H 5600 6520 50  0000 C CNN
F 1 "20k" H 5600 6600 50  0000 C CNN
F 2 "" H 5600 6600 50  0000 C CNN
F 3 "" H 5600 6600 50  0000 C CNN
	1    5600 6600
	0    1    1    0   
$EndComp
$Comp
L +BATT #PWR?
U 1 1
P 5600 5950
F 0 "#PWR?" H 5600 5800 50  0001 C CNN
F 1 "+BATT" H 5600 6090 50  0000 C CNN
F 2 "" H 5600 5950 50  0000 C CNN
F 3 "" H 5600 5950 50  0000 C CNN
	1    5600 5950
	1    0    0    -1  
$EndComp
$Comp
L GND #PWR?
U 1 1
P 5600 7000
F 0 "#PWR?" H 5600 6750 50  0001 C CNN
F 1 "GND" H 5600 6850 50  0000 C CNN
F 2 "" H 5600 7000 50  0000 C CNN
F 3 "" H 5600 7000 50  0000 C CNN
	1    5600 7000
	1    0    0    -1  
$EndComp
Wire Wire Line
	5600 6450 5600 6350
Wire Wire Line
	5600 6050 5600 5950
$Comp
L C_Small C?
U 1 1
P 5850 6800
F 0 "C?" H 5860 6870 50  0000 L CNN
F 1 "100n" H 5860 6720 50  0000 L CNN
F 2 "" H 5850 6800 50  0000 C CNN
F 3 "" H 5850 6800 50  0000 C CNN
	1    5850 6800
	1    0    0    -1  
$EndComp
Wire Wire Line
	5750 6600 5950 6600
Wire Wire Line
	5850 6600 5850 6700
$Comp
L GND #PWR?
U 1 1
P 5850 7000
F 0 "#PWR?" H 5850 6750 50  0001 C CNN
F 1 "GND" H 5850 6850 50  0000 C CNN
F 2 "" H 5850 7000 50  0000 C CNN
F 3 "" H 5850 7000 50  0000 C CNN
	1    5850 7000
	1    0    0    -1  
$EndComp
Connection ~ 5850 6600
Text GLabel 5950 6600 2    50   Output ~ 0
VBAT_MON
Text GLabel 1350 4400 0    50   Input ~ 0
VBAT_MON
$Comp
L SPEAKER SP?
U 1 1
P 1000 4000
F 0 "SP?" H 1000 4200 50  0000 C CNN
F 1 "SPEAKER" H 950 3800 50  0000 C CNN
F 2 "" H 1000 4000 50  0000 C CNN
F 3 "" H 1000 4000 50  0000 C CNN
	1    1000 4000
	-1   0    0    -1  
$EndComp
Wire Wire Line
	1300 3900 1600 3900
Wire Wire Line
	1350 4400 1600 4400
Wire Notes Line
	6800 2200 6800 5400
Wire Wire Line
	5850 7000 5850 6900
Wire Wire Line
	5600 7000 5600 6750
Wire Notes Line
	4050 1800 4050 750 
Wire Notes Line
	5400 5700 5400 7250
Wire Notes Line
	5400 7250 6450 7250
Wire Notes Line
	6450 7250 6450 5700
Wire Notes Line
	6450 5700 5400 5700
Text Notes 5400 5650 0    120  ~ 0
Battery Monitor
Wire Wire Line
	1400 4100 1400 4200
Wire Wire Line
	1400 4200 1600 4200
Wire Wire Line
	1300 4100 1400 4100
$EndSCHEMATC
